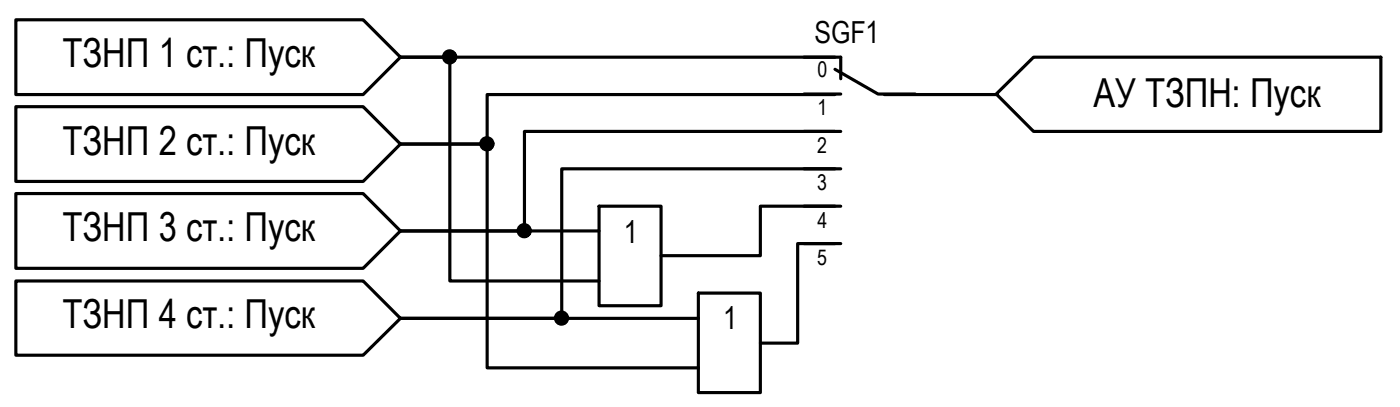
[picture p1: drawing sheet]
<svg xmlns="http://www.w3.org/2000/svg" width="113mm" height="33mm" viewBox="0 0 113 33" stroke-linecap="round" stroke-linejoin="round" font-family="sans-serif">
<path d="M64.8 4.6h2.9v1.7M64.8 7.6h2.9M67.3 5.6l3.4 2h3.1" fill="none" stroke="#000" stroke-width=".25"/>
<!-- layer: 0 -->
<g fill="none" stroke="#000" stroke-width=".25">
<path d="M1.3 1.6h28l3 3-3 3h-28zM1.3 8.6h28l3 3-3 3h-28zM1.3 15.6h28l3 3-3 3h-28zM32.3 4.6h3.9v18h12.1M32.3 11.6h7v18h17M32.3 4.6h35M32.3 18.6h16M48.3 16.6h5v8h-5zM64.8 10.6h2.9M64.8 13.6h2.9M64.8 16.6h2.9M64.8 19.6h2.9"/>
<path d="M67.3 7.6h-28v4h-7M67.3 10.6h-25v8h-10M67.3 13.6h-22v12h-13l-3-3h-28v6h28l3-3h24M67.3 16.6h-6v4h-8M67.3 19.6h-3v8h-3M71.3 7.6h9M80.3 7.6l3-3h28v6h-28zM56.3 23.6h5v8h-5z"/>
<circle cx="36.2" cy="4.6" r=".49"/>
<circle cx="39.2" cy="11.6" r=".49"/>
<circle cx="42.2" cy="18.5" r=".49"/>
<circle cx="45.2" cy="25.6" r=".49"/>
</g>
<g fill="#000" stroke="#000" stroke-width=".08">
<path d="M36.2 5.1h.2zM36.2 4.1h.1zM39.2 12h.2zM39.2 11.1h.1zM41.9 18.9h.7zM42.2 18.1h.1zM45.1 26.1h.3zM45.2 25.1h.1z"/>
<path d="M36.2 5.1h.1zM36.2 5.1h.1z"/>
<path d="M36.2 4.1h.2zM36.2 4.1h.2z"/>
<path d="M36.2 4.1h.2zM36.2 4.1h.2z"/>
<path d="M36.1 4.1h.4zM36.1 4.1h.4z"/>
<path d="M36.1 5.1h.3zM36.1 5.1h.3z"/>
<path d="M36.1 4.1h.4zM36 4.1h.5z"/>
<path d="M36.1 5h.4zM36.1 5l.3 .1z"/>
<path d="M36 4.1l.5 .1zM36 4.1l.5 .1z"/>
<path d="M36 5h.5zM36 5h.5z"/>
<path d="M36 4.2h.6zM36 4.2h.6z"/>
<path d="M36 5h.5zM36 5h.5z"/>
<path d="M35.9 4.2l.7 .1zM35.9 4.2l.7 .1z"/>
<path d="M35.9 5h.7zM35.9 5h.6z"/>
<path d="M35.9 4.3h.8zM35.9 4.3h.8z"/>
<path d="M35.9 4.9h.7zM35.9 4.9l.7 .1z"/>
<path d="M35.9 4.3h.8zM35.9 4.3h.8z"/>
<path d="M35.9 4.3h.8zM35.9 4.3h.8z"/>
<path d="M35.9 4.9h.8zM35.9 4.9h.8z"/>
<path d="M35.9 4.9h.8zM35.9 4.9h.7z"/>
<path d="M35.8 4.3l.9 .1zM35.8 4.3l.9 .1z"/>
<path d="M35.8 4.4h1zM35.8 4.4h1z"/>
<path d="M35.8 4.8h.9zM35.8 4.8h.9z"/>
<path d="M35.8 4.8h.9zM35.8 4.8l.9 .1z"/>
<path d="M35.8 4.4l1 .1zM35.8 4.4l1 .1z"/>
<path d="M35.8 4.5l1 .1v-.1zM35.8 4.5l1 .1h-1z"/>
<path d="M35.8 4.6h1zM35.8 4.6h1z"/>
<path d="M35.8 4.6h1zM35.8 4.6h1z"/>
<path d="M35.8 4.6l1 .1zM35.8 4.6l1 .1z"/>
<path d="M35.8 4.7h1zM35.8 4.7h1z"/>
<path d="M35.8 4.7h1zM35.8 4.7l.9 .1z"/>
<path d="M39.2 12l.1 .1zM39.2 12.1h.1z"/>
<path d="M39.2 11.1h.2zM39.2 11.1h.2z"/>
<path d="M39.2 11.1h.2zM39.1 11.1h.3z"/>
<path d="M39.1 12h.3zM39.1 12h.4z"/>
<path d="M39.1 12h.3zM39.1 12h.3z"/>
<path d="M39.1 11.1h.4zM39.1 11.1h.4z"/>
<path d="M39.1 11.1l.4 .1zM39 11.2h.5z"/>
<path d="M39 12h.5zM39 12h.5z"/>
<path d="M39 12h.5zM39 12h.5z"/>
<path d="M39 11.2h.5zM39 11.2h.5z"/>
<path d="M39 11.2h.6zM39 11.2h.6z"/>
<path d="M39 11.2h.6zM39 11.2h.6z"/>
<path d="M39 12h.6zM39 12h.5z"/>
<path d="M38.9 11.2l.7 .1zM38.9 11.2l.7 .1z"/>
<path d="M38.9 11.3h.8zM38.9 11.3h.8z"/>
<path d="M38.9 11.9h.7zM38.9 11.9h.7z"/>
<path d="M38.9 11.9h.7zM38.9 11.9l.7 .1z"/>
<path d="M38.8 11.3l.9 .1zM38.8 11.3l.9 .1z"/>
<path d="M38.8 11.8h.9zM38.8 11.8l.8 .1z"/>
<path d="M38.8 11.4h.9zM38.8 11.4h.9z"/>
<path d="M38.8 11.4l1 .1zM38.8 11.4l1 .1z"/>
<path d="M38.8 11.8h.9zM38.8 11.8h.9z"/>
<path d="M38.8 11.8h.9zM38.8 11.8h.9z"/>
<path d="M38.8 11.5h1zM38.8 11.5h1z"/>
<path d="M38.8 11.5h1zM38.8 11.5h1z"/>
<path d="M38.8 11.5l1 .1zM38.8 11.5l1 .1z"/>
<path d="M38.8 11.6h1zM38.8 11.6h1z"/>
<path d="M38.8 11.6l1 .1zM38.8 11.6l1 .1z"/>
<path d="M38.8 11.7h1zM38.8 11.7h1z"/>
<path d="M38.8 11.7h1zM38.8 11.7l.9 .1z"/>
<path d="M42.2 19.1h.1zM42.2 19.1h.1zM42.2 19.1h.2z"/>
<path d="M42.2 18.1h.2zM42.2 18.1h.2z"/>
<path d="M42.2 18.1h.2zM42.1 18.1h.3z"/>
<path d="M42.1 18.1h.4zM42.1 18.1h.4z"/>
<path d="M42.1 19h.3zM42.1 19l.3 .1z"/>
<path d="M42 18.1h.5zM42 18.1h.5z"/>
<path d="M42 19h.5zM42 19h.4z"/>
<path d="M42 18.1l.6 .1zM42 18.1l.6 .1z"/>
<path d="M42 19h.5zM42 19h.5z"/>
<path d="M42 18.2h.6zM41.9 18.2h.7z"/>
<path d="M42 19h.6zM42 19h.5z"/>
<path d="M41.9 18.2h.7zM41.9 18.2h.7z"/>
<path d="M41.9 18.9h.7zM41.9 18.9l.7 .1z"/>
<path d="M41.9 18.2l.7 .1zM41.9 18.2l.7 .1z"/>
<path d="M41.9 18.3h.8zM41.9 18.3h.8z"/>
<path d="M41.9 18.9h.7zM41.9 18.9h.7z"/>
<path d="M41.8 18.3l.9 .1zM41.8 18.3l.9 .1z"/>
<path d="M41.8 18.9h.9zM41.8 18.9h.8zM41.9 18.9h.7z"/>
<path d="M41.8 18.4h.9zM41.8 18.4h.9z"/>
<path d="M41.8 18.4h.9zM41.8 18.4h.9z"/>
<path d="M41.8 18.4l1 .1zM41.8 18.4l1 .1z"/>
<path d="M41.8 18.7l.9 .1zM41.8 18.7l.9 .1z"/>
<path d="M41.8 18.8h.9zM41.8 18.8h.9z"/>
<path d="M41.8 18.8h.9zM41.8 18.8l.9 .1z"/>
<path d="M41.8 18.5h1zM41.8 18.5h1z"/>
<path d="M41.7 18.5l1.1 .1zM41.7 18.5l1.1 .1z"/>
<path d="M41.7 18.6h1.1zM41.7 18.6h1.1z"/>
<path d="M41.7 18.6l1.1 .1zM41.7 18.6l1.1 .1z"/>
<path d="M41.8 18.7h.9h.1zM41.8 18.7h.9h-.9z"/>
<path d="M45.2 25.1h.2zM45.1 25.1h.3z"/>
<path d="M45.2 26.1h.1zM45.1 26.1h.2z"/>
<path d="M45.1 25.1h.3zM45.1 25.1h.3z"/>
<path d="M45.1 25.1h.4zM45.1 25.1h.4z"/>
<path d="M45.1 26.1h.3zM45.1 26.1h.3z"/>
<path d="M45 25.1h.5zM45 25.1h.5z"/>
<path d="M45 26h.5zM45 26l.4 .1z"/>
<path d="M45 25.1l.6 .1zM45 25.1l.6 .1z"/>
<path d="M45 26h.5zM45 26h.5z"/>
<path d="M45 25.2h.6zM45 25.2h.6z"/>
<path d="M45 26h.6zM45 26h.5z"/>
<path d="M44.9 25.9h.7zM44.9 25.9h.7z"/>
<path d="M44.9 25.9h.7zM44.9 25.9l.7 .1z"/>
<path d="M44.9 25.2h.7zM44.9 25.2h.7z"/>
<path d="M44.9 25.2l.7 .1zM44.9 25.2l.7 .1z"/>
<path d="M44.9 25.3h.8zM44.9 25.3h.8z"/>
<path d="M44.9 25.9h.7zM44.9 25.9h.7z"/>
<path d="M44.8 25.3h.9zM44.8 25.3h.9z"/>
<path d="M44.8 25.3l.9 .1zM44.8 25.3l.9 .1z"/>
<path d="M44.8 25.8h.9zM44.8 25.8h.9z"/>
<path d="M44.8 25.8h.9zM44.8 25.8l.8 .1z"/>
<path d="M44.8 25.4h.9zM44.8 25.4h.9z"/>
<path d="M44.8 25.4l1 .1zM44.8 25.5h1z"/>
<path d="M44.8 25.7l.9 .1zM44.8 25.7l.9 .1z"/>
<path d="M44.8 25.8h.9zM44.8 25.8h.9z"/>
<path d="M44.8 25.5h1zM44.8 25.5h1z"/>
<path d="M44.8 25.5l1 .1v-.1zM44.8 25.5l1 .1h-1z"/>
<path d="M44.8 25.6h1zM44.8 25.6h1z"/>
<path d="M44.8 25.6l1 .1zM44.8 25.6l1 .1z"/>
<path d="M44.8 25.7h1zM44.8 25.7h.9z"/>
</g>
<g font-size="3.2">
<text x="5" y="5.4">ТЗНП 1 ст.: Пуск</text>
<text x="88.1" y="8.6">АУ ТЗПН: Пуск</text>
<text x="5" y="12.4">ТЗНП 2 ст.: Пуск</text>
<text x="5" y="19.4">ТЗНП 3 ст.: Пуск</text>
<text x="5" y="26.4">ТЗНП 4 ст.: Пуск</text>
</g>
<g font-size="2.5">
<text x="50.3" y="19.5">1</text>
<text x="58.3" y="26.5">1</text>
</g>
<text font-size="2.4" x="65.6" y="3.5">SGF1</text>
<g font-size="1.7">
<text x="65.9" y="6.2">0</text>
<text x="65.9" y="9.2">1</text>
<text x="65.8" y="12.3">2</text>
<text x="65.8" y="15.3">3</text>
<text x="65.8" y="21.3">5</text>
<text x="65.9" y="18.3">4</text>
</g>
</svg>
